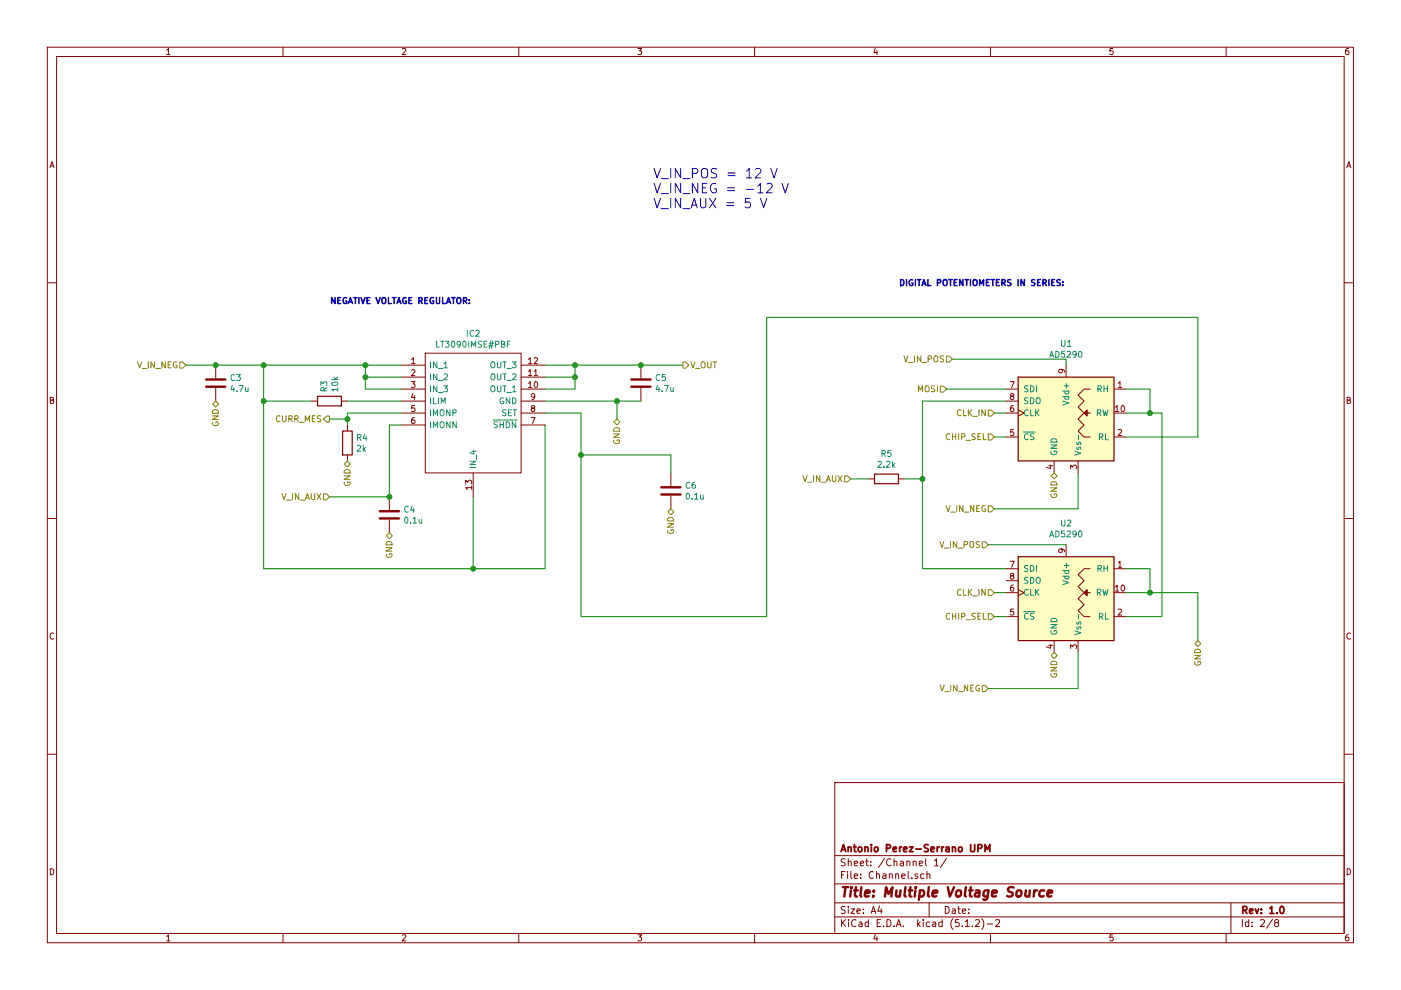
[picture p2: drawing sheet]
EESchema Schematic File Version 4
LIBS:MultipleVoltageSource2.0-cache
EELAYER 29 0
EELAYER END
$Descr A4 11693 8268
encoding utf-8
Sheet 2 8
Title "Multiple Voltage Source"
Date ""
Rev "1.0"
Comp "Antonio Perez-Serrano UPM"
Comment1 ""
Comment2 ""
Comment3 ""
Comment4 ""
$EndDescr
Connection ~ 3250 4150
Wire Wire Line
	2750 4150 3250 4150
Wire Wire Line
	3250 3550 3250 4150
Wire Wire Line
	2200 3350 2200 4750
Wire Wire Line
	3950 4150 3950 4750
Wire Wire Line
	4550 3550 4550 4750
Wire Wire Line
	3950 4750 4550 4750
Connection ~ 3950 4750
Wire Wire Line
	2200 4750 3950 4750
$Comp
L MultipleVoltageSource2.0-rescue:LT3090IMSE#PBF-SamacSys_Parts-MultipleVoltageSource-rescue IC?
U 1 1
P 3350 3050
AR Path="/5DEC0E66" Ref="IC?"  Part="1" 
AR Path="/5DEB5890/5DEC0E66" Ref="IC?"  Part="1" 
AR Path="/5DF2E433/5DEC0E66" Ref="IC?"  Part="1" 
AR Path="/5DF2EF3F/5DEC0E66" Ref="IC?"  Part="1" 
AR Path="/5DF2F0AD/5DEC0E66" Ref="IC?"  Part="1" 
AR Path="/5DF2F2A7/5DEC0E66" Ref="IC?"  Part="1" 
AR Path="/5DF2F4BD/5DEC0E66" Ref="IC?"  Part="1" 
AR Path="/5DF2F6A9/5DEC0E66" Ref="IC?"  Part="1" 
AR Path="/5DF3A6A7/5DEC0E66" Ref="IC?"  Part="1" 
AR Path="/5DF3B283/5DEC0E66" Ref="IC?"  Part="1" 
AR Path="/5DF3B6FD/5DEC0E66" Ref="IC?"  Part="1" 
AR Path="/5DF3B9AB/5DEC0E66" Ref="IC?"  Part="1" 
AR Path="/5DF3BBFF/5DEC0E66" Ref="IC?"  Part="1" 
AR Path="/5DF3BE85/5DEC0E66" Ref="IC?"  Part="1" 
AR Path="/5DF513C0/5DEC0E66" Ref="IC2"  Part="1" 
AR Path="/5DF561DE/5DEC0E66" Ref="IC?"  Part="1" 
AR Path="/5DF5620A/5DEC0E66" Ref="IC?"  Part="1" 
AR Path="/5DF58A83/5DEC0E66" Ref="IC?"  Part="1" 
AR Path="/5DF58AAF/5DEC0E66" Ref="IC?"  Part="1" 
AR Path="/5DF5C00C/5DEC0E66" Ref="IC?"  Part="1" 
AR Path="/5DF5C038/5DEC0E66" Ref="IC?"  Part="1" 
AR Path="/5DFDE51A/5DEC0E66" Ref="IC?"  Part="1" 
AR Path="/5DFE56B2/5DEC0E66" Ref="IC3"  Part="1" 
AR Path="/5DFEE0F6/5DEC0E66" Ref="IC4"  Part="1" 
AR Path="/5DFEE122/5DEC0E66" Ref="IC5"  Part="1" 
AR Path="/5DFF1198/5DEC0E66" Ref="IC6"  Part="1" 
AR Path="/5DFF11C4/5DEC0E66" Ref="IC7"  Part="1" 
AR Path="/5DFF62D1/5DEC0E66" Ref="IC8"  Part="1" 
AR Path="/5DFF62FD/5DEC0E66" Ref="IC?"  Part="1" 
F 0 "IC2" H 3950 3315 50  0000 C CNN
F 1 "LT3090IMSE#PBF" H 3950 3224 50  0000 C CNN
F 2 "Package_SO:MSOP-12-1EP_3x4mm_P0.65mm_EP1.65x2.85mm" H 4400 3150 50  0001 L CNN
F 3 "https://www.arrow.com/en/products/lt3090imsepbf/analog-devices" H 4400 3050 50  0001 L CNN
F 4 "LDO Regulator Neg 0V to -32V 0.6A Automotive 12-Pin MSOP EP Tube" H 4400 2950 50  0001 L CNN "Description"
F 5 "1.1" H 4400 2850 50  0001 L CNN "Height"
F 6 "" H 4400 2750 50  0001 L CNN "Mouser Part Number"
F 7 "" H 4400 2650 50  0001 L CNN "Mouser Price/Stock"
F 8 "Analog Devices" H 4400 2550 50  0001 L CNN "Manufacturer_Name"
F 9 "LT3090IMSE#PBF" H 4400 2450 50  0001 L CNN "Manufacturer_Part_Number"
	1    3350 3050
	1    0    0    -1  
$EndComp
Wire Wire Line
	3350 3050 3050 3050
Wire Wire Line
	3350 3150 3050 3150
Wire Wire Line
	3350 3250 3050 3250
Wire Wire Line
	3350 3350 2900 3350
Wire Wire Line
	2900 3450 3350 3450
Wire Wire Line
	3350 3550 3250 3550
Wire Wire Line
	2200 3350 2600 3350
Connection ~ 3050 3050
Wire Wire Line
	2200 3050 3050 3050
Wire Wire Line
	2900 3450 2900 3500
$Comp
L MultipleVoltageSource2.0-rescue:C-Device-MultipleVoltageSource-rescue C?
U 1 1
P 3250 4300
AR Path="/5DEC0E8C" Ref="C?"  Part="1" 
AR Path="/5DEB5890/5DEC0E8C" Ref="C?"  Part="1" 
AR Path="/5DF2E433/5DEC0E8C" Ref="C?"  Part="1" 
AR Path="/5DF2EF3F/5DEC0E8C" Ref="C?"  Part="1" 
AR Path="/5DF2F0AD/5DEC0E8C" Ref="C?"  Part="1" 
AR Path="/5DF2F2A7/5DEC0E8C" Ref="C?"  Part="1" 
AR Path="/5DF2F4BD/5DEC0E8C" Ref="C?"  Part="1" 
AR Path="/5DF2F6A9/5DEC0E8C" Ref="C?"  Part="1" 
AR Path="/5DF3A6A7/5DEC0E8C" Ref="C?"  Part="1" 
AR Path="/5DF3B283/5DEC0E8C" Ref="C?"  Part="1" 
AR Path="/5DF3B6FD/5DEC0E8C" Ref="C?"  Part="1" 
AR Path="/5DF3B9AB/5DEC0E8C" Ref="C?"  Part="1" 
AR Path="/5DF3BBFF/5DEC0E8C" Ref="C?"  Part="1" 
AR Path="/5DF3BE85/5DEC0E8C" Ref="C?"  Part="1" 
AR Path="/5DF513C0/5DEC0E8C" Ref="C4"  Part="1" 
AR Path="/5DF561DE/5DEC0E8C" Ref="C?"  Part="1" 
AR Path="/5DF5620A/5DEC0E8C" Ref="C?"  Part="1" 
AR Path="/5DF58A83/5DEC0E8C" Ref="C?"  Part="1" 
AR Path="/5DF58AAF/5DEC0E8C" Ref="C?"  Part="1" 
AR Path="/5DF5C00C/5DEC0E8C" Ref="C?"  Part="1" 
AR Path="/5DF5C038/5DEC0E8C" Ref="C?"  Part="1" 
AR Path="/5DFDE51A/5DEC0E8C" Ref="C?"  Part="1" 
AR Path="/5DFE56B2/5DEC0E8C" Ref="C8"  Part="1" 
AR Path="/5DFEE0F6/5DEC0E8C" Ref="C12"  Part="1" 
AR Path="/5DFEE122/5DEC0E8C" Ref="C16"  Part="1" 
AR Path="/5DFF1198/5DEC0E8C" Ref="C20"  Part="1" 
AR Path="/5DFF11C4/5DEC0E8C" Ref="C24"  Part="1" 
AR Path="/5DFF62D1/5DEC0E8C" Ref="C28"  Part="1" 
AR Path="/5DFF62FD/5DEC0E8C" Ref="C?"  Part="1" 
F 0 "C4" H 3365 4346 50  0000 L CNN
F 1 "0.1u" H 3365 4255 50  0000 L CNN
F 2 "Capacitor_THT:C_Disc_D5.0mm_W2.5mm_P5.00mm" H 3288 4150 50  0001 C CNN
F 3 "~" H 3250 4300 50  0001 C CNN
	1    3250 4300
	1    0    0    -1  
$EndComp
Connection ~ 2200 3350
Wire Wire Line
	2200 3050 2200 3350
$Comp
L MultipleVoltageSource2.0-rescue:R-Device-MultipleVoltageSource-rescue R?
U 1 1
P 2900 3700
AR Path="/5DEC0ECB" Ref="R?"  Part="1" 
AR Path="/5DEB5890/5DEC0ECB" Ref="R?"  Part="1" 
AR Path="/5DF2E433/5DEC0ECB" Ref="R?"  Part="1" 
AR Path="/5DF2EF3F/5DEC0ECB" Ref="R?"  Part="1" 
AR Path="/5DF2F0AD/5DEC0ECB" Ref="R?"  Part="1" 
AR Path="/5DF2F2A7/5DEC0ECB" Ref="R?"  Part="1" 
AR Path="/5DF2F4BD/5DEC0ECB" Ref="R?"  Part="1" 
AR Path="/5DF2F6A9/5DEC0ECB" Ref="R?"  Part="1" 
AR Path="/5DF3A6A7/5DEC0ECB" Ref="R?"  Part="1" 
AR Path="/5DF3B283/5DEC0ECB" Ref="R?"  Part="1" 
AR Path="/5DF3B6FD/5DEC0ECB" Ref="R?"  Part="1" 
AR Path="/5DF3B9AB/5DEC0ECB" Ref="R?"  Part="1" 
AR Path="/5DF3BBFF/5DEC0ECB" Ref="R?"  Part="1" 
AR Path="/5DF3BE85/5DEC0ECB" Ref="R?"  Part="1" 
AR Path="/5DF513C0/5DEC0ECB" Ref="R4"  Part="1" 
AR Path="/5DF561DE/5DEC0ECB" Ref="R?"  Part="1" 
AR Path="/5DF5620A/5DEC0ECB" Ref="R?"  Part="1" 
AR Path="/5DF58A83/5DEC0ECB" Ref="R?"  Part="1" 
AR Path="/5DF58AAF/5DEC0ECB" Ref="R?"  Part="1" 
AR Path="/5DF5C00C/5DEC0ECB" Ref="R?"  Part="1" 
AR Path="/5DF5C038/5DEC0ECB" Ref="R?"  Part="1" 
AR Path="/5DFDE51A/5DEC0ECB" Ref="R?"  Part="1" 
AR Path="/5DFE56B2/5DEC0ECB" Ref="R7"  Part="1" 
AR Path="/5DFEE0F6/5DEC0ECB" Ref="R10"  Part="1" 
AR Path="/5DFEE122/5DEC0ECB" Ref="R13"  Part="1" 
AR Path="/5DFF1198/5DEC0ECB" Ref="R16"  Part="1" 
AR Path="/5DFF11C4/5DEC0ECB" Ref="R19"  Part="1" 
AR Path="/5DFF62D1/5DEC0ECB" Ref="R22"  Part="1" 
AR Path="/5DFF62FD/5DEC0ECB" Ref="R?"  Part="1" 
F 0 "R4" H 2970 3746 50  0000 L CNN
F 1 "2k" H 2970 3655 50  0000 L CNN
F 2 "Resistor_THT:R_Axial_DIN0204_L3.6mm_D1.6mm_P7.62mm_Horizontal" V 2830 3700 50  0001 C CNN
F 3 "~" H 2900 3700 50  0001 C CNN
	1    2900 3700
	1    0    0    -1  
$EndComp
$Comp
L MultipleVoltageSource2.0-rescue:C-Device-MultipleVoltageSource-rescue C?
U 1 1
P 5600 4100
AR Path="/5DEC0ED7" Ref="C?"  Part="1" 
AR Path="/5DEB5890/5DEC0ED7" Ref="C?"  Part="1" 
AR Path="/5DF2E433/5DEC0ED7" Ref="C?"  Part="1" 
AR Path="/5DF2EF3F/5DEC0ED7" Ref="C?"  Part="1" 
AR Path="/5DF2F0AD/5DEC0ED7" Ref="C?"  Part="1" 
AR Path="/5DF2F2A7/5DEC0ED7" Ref="C?"  Part="1" 
AR Path="/5DF2F4BD/5DEC0ED7" Ref="C?"  Part="1" 
AR Path="/5DF2F6A9/5DEC0ED7" Ref="C?"  Part="1" 
AR Path="/5DF3A6A7/5DEC0ED7" Ref="C?"  Part="1" 
AR Path="/5DF3B283/5DEC0ED7" Ref="C?"  Part="1" 
AR Path="/5DF3B6FD/5DEC0ED7" Ref="C?"  Part="1" 
AR Path="/5DF3B9AB/5DEC0ED7" Ref="C?"  Part="1" 
AR Path="/5DF3BBFF/5DEC0ED7" Ref="C?"  Part="1" 
AR Path="/5DF3BE85/5DEC0ED7" Ref="C?"  Part="1" 
AR Path="/5DF513C0/5DEC0ED7" Ref="C6"  Part="1" 
AR Path="/5DF561DE/5DEC0ED7" Ref="C?"  Part="1" 
AR Path="/5DF5620A/5DEC0ED7" Ref="C?"  Part="1" 
AR Path="/5DF58A83/5DEC0ED7" Ref="C?"  Part="1" 
AR Path="/5DF58AAF/5DEC0ED7" Ref="C?"  Part="1" 
AR Path="/5DF5C00C/5DEC0ED7" Ref="C?"  Part="1" 
AR Path="/5DF5C038/5DEC0ED7" Ref="C?"  Part="1" 
AR Path="/5DFDE51A/5DEC0ED7" Ref="C?"  Part="1" 
AR Path="/5DFE56B2/5DEC0ED7" Ref="C10"  Part="1" 
AR Path="/5DFEE0F6/5DEC0ED7" Ref="C14"  Part="1" 
AR Path="/5DFEE122/5DEC0ED7" Ref="C18"  Part="1" 
AR Path="/5DFF1198/5DEC0ED7" Ref="C22"  Part="1" 
AR Path="/5DFF11C4/5DEC0ED7" Ref="C26"  Part="1" 
AR Path="/5DFF62D1/5DEC0ED7" Ref="C30"  Part="1" 
AR Path="/5DFF62FD/5DEC0ED7" Ref="C?"  Part="1" 
F 0 "C6" H 5715 4146 50  0000 L CNN
F 1 "0.1u" H 5715 4055 50  0000 L CNN
F 2 "Capacitor_THT:C_Disc_D5.0mm_W2.5mm_P5.00mm" H 5638 3950 50  0001 C CNN
F 3 "~" H 5600 4100 50  0001 C CNN
	1    5600 4100
	1    0    0    -1  
$EndComp
Wire Wire Line
	5600 3800 5600 3950
Wire Wire Line
	4850 3800 5600 3800
Wire Wire Line
	4850 3450 4850 3800
Wire Wire Line
	4550 3450 4850 3450
Connection ~ 5350 3050
Wire Wire Line
	5350 3050 5700 3050
$Comp
L MultipleVoltageSource2.0-rescue:C-Device-MultipleVoltageSource-rescue C?
U 1 1
P 5350 3200
AR Path="/5DEC0EE5" Ref="C?"  Part="1" 
AR Path="/5DEB5890/5DEC0EE5" Ref="C?"  Part="1" 
AR Path="/5DF2E433/5DEC0EE5" Ref="C?"  Part="1" 
AR Path="/5DF2EF3F/5DEC0EE5" Ref="C?"  Part="1" 
AR Path="/5DF2F0AD/5DEC0EE5" Ref="C?"  Part="1" 
AR Path="/5DF2F2A7/5DEC0EE5" Ref="C?"  Part="1" 
AR Path="/5DF2F4BD/5DEC0EE5" Ref="C?"  Part="1" 
AR Path="/5DF2F6A9/5DEC0EE5" Ref="C?"  Part="1" 
AR Path="/5DF3A6A7/5DEC0EE5" Ref="C?"  Part="1" 
AR Path="/5DF3B283/5DEC0EE5" Ref="C?"  Part="1" 
AR Path="/5DF3B6FD/5DEC0EE5" Ref="C?"  Part="1" 
AR Path="/5DF3B9AB/5DEC0EE5" Ref="C?"  Part="1" 
AR Path="/5DF3BBFF/5DEC0EE5" Ref="C?"  Part="1" 
AR Path="/5DF3BE85/5DEC0EE5" Ref="C?"  Part="1" 
AR Path="/5DF513C0/5DEC0EE5" Ref="C5"  Part="1" 
AR Path="/5DF561DE/5DEC0EE5" Ref="C?"  Part="1" 
AR Path="/5DF5620A/5DEC0EE5" Ref="C?"  Part="1" 
AR Path="/5DF58A83/5DEC0EE5" Ref="C?"  Part="1" 
AR Path="/5DF58AAF/5DEC0EE5" Ref="C?"  Part="1" 
AR Path="/5DF5C00C/5DEC0EE5" Ref="C?"  Part="1" 
AR Path="/5DF5C038/5DEC0EE5" Ref="C?"  Part="1" 
AR Path="/5DFDE51A/5DEC0EE5" Ref="C?"  Part="1" 
AR Path="/5DFE56B2/5DEC0EE5" Ref="C9"  Part="1" 
AR Path="/5DFEE0F6/5DEC0EE5" Ref="C13"  Part="1" 
AR Path="/5DFEE122/5DEC0EE5" Ref="C17"  Part="1" 
AR Path="/5DFF1198/5DEC0EE5" Ref="C21"  Part="1" 
AR Path="/5DFF11C4/5DEC0EE5" Ref="C25"  Part="1" 
AR Path="/5DFF62D1/5DEC0EE5" Ref="C29"  Part="1" 
AR Path="/5DFF62FD/5DEC0EE5" Ref="C?"  Part="1" 
F 0 "C5" H 5465 3246 50  0000 L CNN
F 1 "4.7u" H 5465 3155 50  0000 L CNN
F 2 "Capacitor_THT:C_Disc_D5.0mm_W2.5mm_P5.00mm" H 5388 3050 50  0001 C CNN
F 3 "~" H 5350 3200 50  0001 C CNN
	1    5350 3200
	1    0    0    -1  
$EndComp
Connection ~ 4800 3150
Wire Wire Line
	4800 3250 4800 3150
Wire Wire Line
	4550 3250 4800 3250
Wire Wire Line
	4800 3050 5350 3050
Connection ~ 4800 3050
Wire Wire Line
	4800 3150 4800 3050
Wire Wire Line
	4550 3150 4800 3150
Wire Wire Line
	4550 3050 4800 3050
Wire Wire Line
	1800 3050 2200 3050
$Comp
L MultipleVoltageSource2.0-rescue:C-Device-MultipleVoltageSource-rescue C?
U 1 1
P 1800 3200
AR Path="/5DEC0EFC" Ref="C?"  Part="1" 
AR Path="/5DEB5890/5DEC0EFC" Ref="C?"  Part="1" 
AR Path="/5DF2E433/5DEC0EFC" Ref="C?"  Part="1" 
AR Path="/5DF2EF3F/5DEC0EFC" Ref="C?"  Part="1" 
AR Path="/5DF2F0AD/5DEC0EFC" Ref="C?"  Part="1" 
AR Path="/5DF2F2A7/5DEC0EFC" Ref="C?"  Part="1" 
AR Path="/5DF2F4BD/5DEC0EFC" Ref="C?"  Part="1" 
AR Path="/5DF2F6A9/5DEC0EFC" Ref="C?"  Part="1" 
AR Path="/5DF3A6A7/5DEC0EFC" Ref="C?"  Part="1" 
AR Path="/5DF3B283/5DEC0EFC" Ref="C?"  Part="1" 
AR Path="/5DF3B6FD/5DEC0EFC" Ref="C?"  Part="1" 
AR Path="/5DF3B9AB/5DEC0EFC" Ref="C?"  Part="1" 
AR Path="/5DF3BBFF/5DEC0EFC" Ref="C?"  Part="1" 
AR Path="/5DF3BE85/5DEC0EFC" Ref="C?"  Part="1" 
AR Path="/5DF513C0/5DEC0EFC" Ref="C3"  Part="1" 
AR Path="/5DF561DE/5DEC0EFC" Ref="C?"  Part="1" 
AR Path="/5DF5620A/5DEC0EFC" Ref="C?"  Part="1" 
AR Path="/5DF58A83/5DEC0EFC" Ref="C?"  Part="1" 
AR Path="/5DF58AAF/5DEC0EFC" Ref="C?"  Part="1" 
AR Path="/5DF5C00C/5DEC0EFC" Ref="C?"  Part="1" 
AR Path="/5DF5C038/5DEC0EFC" Ref="C?"  Part="1" 
AR Path="/5DFDE51A/5DEC0EFC" Ref="C?"  Part="1" 
AR Path="/5DFE56B2/5DEC0EFC" Ref="C7"  Part="1" 
AR Path="/5DFEE0F6/5DEC0EFC" Ref="C11"  Part="1" 
AR Path="/5DFEE122/5DEC0EFC" Ref="C15"  Part="1" 
AR Path="/5DFF1198/5DEC0EFC" Ref="C19"  Part="1" 
AR Path="/5DFF11C4/5DEC0EFC" Ref="C23"  Part="1" 
AR Path="/5DFF62D1/5DEC0EFC" Ref="C27"  Part="1" 
AR Path="/5DFF62FD/5DEC0EFC" Ref="C?"  Part="1" 
F 0 "C3" H 1915 3246 50  0000 L CNN
F 1 "4.7u" H 1915 3155 50  0000 L CNN
F 2 "Capacitor_THT:C_Disc_D5.0mm_W2.5mm_P5.00mm" H 1838 3050 50  0001 C CNN
F 3 "~" H 1800 3200 50  0001 C CNN
	1    1800 3200
	1    0    0    -1  
$EndComp
Connection ~ 2200 3050
$Comp
L MultipleVoltageSource2.0-rescue:R-Device-MultipleVoltageSource-rescue R?
U 1 1
P 2750 3350
AR Path="/5DEC0F09" Ref="R?"  Part="1" 
AR Path="/5DEB5890/5DEC0F09" Ref="R?"  Part="1" 
AR Path="/5DF2E433/5DEC0F09" Ref="R?"  Part="1" 
AR Path="/5DF2EF3F/5DEC0F09" Ref="R?"  Part="1" 
AR Path="/5DF2F0AD/5DEC0F09" Ref="R?"  Part="1" 
AR Path="/5DF2F2A7/5DEC0F09" Ref="R?"  Part="1" 
AR Path="/5DF2F4BD/5DEC0F09" Ref="R?"  Part="1" 
AR Path="/5DF2F6A9/5DEC0F09" Ref="R?"  Part="1" 
AR Path="/5DF3A6A7/5DEC0F09" Ref="R?"  Part="1" 
AR Path="/5DF3B283/5DEC0F09" Ref="R?"  Part="1" 
AR Path="/5DF3B6FD/5DEC0F09" Ref="R?"  Part="1" 
AR Path="/5DF3B9AB/5DEC0F09" Ref="R?"  Part="1" 
AR Path="/5DF3BBFF/5DEC0F09" Ref="R?"  Part="1" 
AR Path="/5DF3BE85/5DEC0F09" Ref="R?"  Part="1" 
AR Path="/5DF513C0/5DEC0F09" Ref="R3"  Part="1" 
AR Path="/5DF561DE/5DEC0F09" Ref="R?"  Part="1" 
AR Path="/5DF5620A/5DEC0F09" Ref="R?"  Part="1" 
AR Path="/5DF58A83/5DEC0F09" Ref="R?"  Part="1" 
AR Path="/5DF58AAF/5DEC0F09" Ref="R?"  Part="1" 
AR Path="/5DF5C00C/5DEC0F09" Ref="R?"  Part="1" 
AR Path="/5DF5C038/5DEC0F09" Ref="R?"  Part="1" 
AR Path="/5DFDE51A/5DEC0F09" Ref="R?"  Part="1" 
AR Path="/5DFE56B2/5DEC0F09" Ref="R6"  Part="1" 
AR Path="/5DFEE0F6/5DEC0F09" Ref="R9"  Part="1" 
AR Path="/5DFEE122/5DEC0F09" Ref="R12"  Part="1" 
AR Path="/5DFF1198/5DEC0F09" Ref="R15"  Part="1" 
AR Path="/5DFF11C4/5DEC0F09" Ref="R18"  Part="1" 
AR Path="/5DFF62D1/5DEC0F09" Ref="R21"  Part="1" 
AR Path="/5DFF62FD/5DEC0F09" Ref="R?"  Part="1" 
F 0 "R3" H 2820 3396 50  0000 L CNN
F 1 "10k" H 2820 3305 50  0000 L CNN
F 2 "Resistor_THT:R_Axial_DIN0204_L3.6mm_D1.6mm_P7.62mm_Horizontal" V 2680 3350 50  0001 C CNN
F 3 "~" H 2750 3350 50  0001 C CNN
	1    2750 3350
	0    -1   -1   0   
$EndComp
Connection ~ 3050 3150
Wire Wire Line
	3050 3250 3050 3150
Wire Wire Line
	3050 3150 3050 3050
Text HLabel 1550 3050 0    50   Input ~ 0
V_IN_NEG
Wire Wire Line
	1800 3050 1550 3050
Connection ~ 1800 3050
Wire Wire Line
	7700 3350 8400 3350
Wire Wire Line
	8400 3450 8300 3450
Wire Wire Line
	8400 4950 8300 4950
Wire Wire Line
	7700 4750 8400 4750
Wire Wire Line
	7700 3350 7700 4000
$Comp
L MultipleVoltageSource2.0-rescue:AD5290-Potentiometer_Digital-MultipleVoltageSource-rescue U?
U 1 1
P 8900 4950
AR Path="/5DEC0EA5" Ref="U?"  Part="1" 
AR Path="/5DEB5890/5DEC0EA5" Ref="U?"  Part="1" 
AR Path="/5DF2E433/5DEC0EA5" Ref="U?"  Part="1" 
AR Path="/5DF2EF3F/5DEC0EA5" Ref="U?"  Part="1" 
AR Path="/5DF2F0AD/5DEC0EA5" Ref="U?"  Part="1" 
AR Path="/5DF2F2A7/5DEC0EA5" Ref="U?"  Part="1" 
AR Path="/5DF2F4BD/5DEC0EA5" Ref="U?"  Part="1" 
AR Path="/5DF2F6A9/5DEC0EA5" Ref="U?"  Part="1" 
AR Path="/5DF3A6A7/5DEC0EA5" Ref="U?"  Part="1" 
AR Path="/5DF3B283/5DEC0EA5" Ref="U?"  Part="1" 
AR Path="/5DF3B6FD/5DEC0EA5" Ref="U?"  Part="1" 
AR Path="/5DF3B9AB/5DEC0EA5" Ref="U?"  Part="1" 
AR Path="/5DF3BBFF/5DEC0EA5" Ref="U?"  Part="1" 
AR Path="/5DF3BE85/5DEC0EA5" Ref="U?"  Part="1" 
AR Path="/5DF513C0/5DEC0EA5" Ref="U2"  Part="1" 
AR Path="/5DF561DE/5DEC0EA5" Ref="U?"  Part="1" 
AR Path="/5DF5620A/5DEC0EA5" Ref="U?"  Part="1" 
AR Path="/5DF58A83/5DEC0EA5" Ref="U?"  Part="1" 
AR Path="/5DF58AAF/5DEC0EA5" Ref="U?"  Part="1" 
AR Path="/5DF5C00C/5DEC0EA5" Ref="U?"  Part="1" 
AR Path="/5DF5C038/5DEC0EA5" Ref="U?"  Part="1" 
AR Path="/5DFDE51A/5DEC0EA5" Ref="U?"  Part="1" 
AR Path="/5DFE56B2/5DEC0EA5" Ref="U4"  Part="1" 
AR Path="/5DFEE0F6/5DEC0EA5" Ref="U6"  Part="1" 
AR Path="/5DFEE122/5DEC0EA5" Ref="U8"  Part="1" 
AR Path="/5DFF1198/5DEC0EA5" Ref="U10"  Part="1" 
AR Path="/5DFF11C4/5DEC0EA5" Ref="U12"  Part="1" 
AR Path="/5DFF62D1/5DEC0EA5" Ref="U14"  Part="1" 
AR Path="/5DFF62FD/5DEC0EA5" Ref="U?"  Part="1" 
F 0 "U2" H 8900 5531 50  0000 C CNN
F 1 "AD5290" H 8900 5440 50  0000 C CNN
F 2 "Package_SO:MSOP-10_3x3mm_P0.5mm" H 8900 4350 50  0001 C CNN
F 3 "https://www.analog.com/media/en/technical-documentation/data-sheets/AD5290.pdf" H 8450 5350 50  0001 C CNN
	1    8900 4950
	1    0    0    -1  
$EndComp
$Comp
L MultipleVoltageSource2.0-rescue:AD5290-Potentiometer_Digital-MultipleVoltageSource-rescue U?
U 1 1
P 8900 3450
AR Path="/5DEC0E9F" Ref="U?"  Part="1" 
AR Path="/5DEB5890/5DEC0E9F" Ref="U?"  Part="1" 
AR Path="/5DF2E433/5DEC0E9F" Ref="U?"  Part="1" 
AR Path="/5DF2EF3F/5DEC0E9F" Ref="U?"  Part="1" 
AR Path="/5DF2F0AD/5DEC0E9F" Ref="U?"  Part="1" 
AR Path="/5DF2F2A7/5DEC0E9F" Ref="U?"  Part="1" 
AR Path="/5DF2F4BD/5DEC0E9F" Ref="U?"  Part="1" 
AR Path="/5DF2F6A9/5DEC0E9F" Ref="U?"  Part="1" 
AR Path="/5DF3A6A7/5DEC0E9F" Ref="U?"  Part="1" 
AR Path="/5DF3B283/5DEC0E9F" Ref="U?"  Part="1" 
AR Path="/5DF3B6FD/5DEC0E9F" Ref="U?"  Part="1" 
AR Path="/5DF3B9AB/5DEC0E9F" Ref="U?"  Part="1" 
AR Path="/5DF3BBFF/5DEC0E9F" Ref="U?"  Part="1" 
AR Path="/5DF3BE85/5DEC0E9F" Ref="U?"  Part="1" 
AR Path="/5DF513C0/5DEC0E9F" Ref="U1"  Part="1" 
AR Path="/5DF561DE/5DEC0E9F" Ref="U?"  Part="1" 
AR Path="/5DF5620A/5DEC0E9F" Ref="U?"  Part="1" 
AR Path="/5DF58A83/5DEC0E9F" Ref="U?"  Part="1" 
AR Path="/5DF58AAF/5DEC0E9F" Ref="U?"  Part="1" 
AR Path="/5DF5C00C/5DEC0E9F" Ref="U?"  Part="1" 
AR Path="/5DF5C038/5DEC0E9F" Ref="U?"  Part="1" 
AR Path="/5DFDE51A/5DEC0E9F" Ref="U?"  Part="1" 
AR Path="/5DFE56B2/5DEC0E9F" Ref="U3"  Part="1" 
AR Path="/5DFEE0F6/5DEC0E9F" Ref="U5"  Part="1" 
AR Path="/5DFEE122/5DEC0E9F" Ref="U7"  Part="1" 
AR Path="/5DFF1198/5DEC0E9F" Ref="U9"  Part="1" 
AR Path="/5DFF11C4/5DEC0E9F" Ref="U11"  Part="1" 
AR Path="/5DFF62D1/5DEC0E9F" Ref="U13"  Part="1" 
AR Path="/5DFF62FD/5DEC0E9F" Ref="U?"  Part="1" 
F 0 "U1" H 8900 4031 50  0000 C CNN
F 1 "AD5290" H 8900 3940 50  0000 C CNN
F 2 "Package_SO:MSOP-10_3x3mm_P0.5mm" H 8900 2850 50  0001 C CNN
F 3 "https://www.analog.com/media/en/technical-documentation/data-sheets/AD5290.pdf" H 8450 3850 50  0001 C CNN
	1    8900 3450
	1    0    0    -1  
$EndComp
Wire Wire Line
	9000 3950 9000 4250
Wire Wire Line
	9000 5450 9000 5750
Wire Wire Line
	8900 4550 8250 4550
Wire Wire Line
	7950 3000 8900 3000
Wire Wire Line
	8900 3000 8900 3050
Wire Wire Line
	10000 3650 9400 3650
Wire Wire Line
	9700 3450 9700 5150
Wire Wire Line
	9700 5150 9400 5150
Wire Wire Line
	9400 3450 9600 3450
Wire Wire Line
	9400 4950 9600 4950
Wire Wire Line
	10000 4950 10000 5350
Wire Wire Line
	8400 3650 8300 3650
Wire Wire Line
	8400 5150 8300 5150
$Comp
L MultipleVoltageSource2.0-rescue:R-Device-MultipleVoltageSource-rescue R?
U 1 1
P 7400 4000
AR Path="/5DEC0E4B" Ref="R?"  Part="1" 
AR Path="/5DEB5890/5DEC0E4B" Ref="R?"  Part="1" 
AR Path="/5DF2E433/5DEC0E4B" Ref="R?"  Part="1" 
AR Path="/5DF2EF3F/5DEC0E4B" Ref="R?"  Part="1" 
AR Path="/5DF2F0AD/5DEC0E4B" Ref="R?"  Part="1" 
AR Path="/5DF2F2A7/5DEC0E4B" Ref="R?"  Part="1" 
AR Path="/5DF2F4BD/5DEC0E4B" Ref="R?"  Part="1" 
AR Path="/5DF2F6A9/5DEC0E4B" Ref="R?"  Part="1" 
AR Path="/5DF3A6A7/5DEC0E4B" Ref="R?"  Part="1" 
AR Path="/5DF3B283/5DEC0E4B" Ref="R?"  Part="1" 
AR Path="/5DF3B6FD/5DEC0E4B" Ref="R?"  Part="1" 
AR Path="/5DF3B9AB/5DEC0E4B" Ref="R?"  Part="1" 
AR Path="/5DF3BBFF/5DEC0E4B" Ref="R?"  Part="1" 
AR Path="/5DF3BE85/5DEC0E4B" Ref="R?"  Part="1" 
AR Path="/5DF513C0/5DEC0E4B" Ref="R5"  Part="1" 
AR Path="/5DF561DE/5DEC0E4B" Ref="R?"  Part="1" 
AR Path="/5DF5620A/5DEC0E4B" Ref="R?"  Part="1" 
AR Path="/5DF58A83/5DEC0E4B" Ref="R?"  Part="1" 
AR Path="/5DF58AAF/5DEC0E4B" Ref="R?"  Part="1" 
AR Path="/5DF5C00C/5DEC0E4B" Ref="R?"  Part="1" 
AR Path="/5DF5C038/5DEC0E4B" Ref="R?"  Part="1" 
AR Path="/5DFDE51A/5DEC0E4B" Ref="R?"  Part="1" 
AR Path="/5DFE56B2/5DEC0E4B" Ref="R8"  Part="1" 
AR Path="/5DFEE0F6/5DEC0E4B" Ref="R11"  Part="1" 
AR Path="/5DFEE122/5DEC0E4B" Ref="R14"  Part="1" 
AR Path="/5DFF1198/5DEC0E4B" Ref="R17"  Part="1" 
AR Path="/5DFF11C4/5DEC0E4B" Ref="R20"  Part="1" 
AR Path="/5DFF62D1/5DEC0E4B" Ref="R23"  Part="1" 
AR Path="/5DFF62FD/5DEC0E4B" Ref="R?"  Part="1" 
F 0 "R5" V 7607 4000 50  0000 C CNN
F 1 "2.2k" V 7516 4000 50  0000 C CNN
F 2 "Resistor_THT:R_Axial_DIN0204_L3.6mm_D1.6mm_P7.62mm_Horizontal" V 7330 4000 50  0001 C CNN
F 3 "~" H 7400 4000 50  0001 C CNN
	1    7400 4000
	0    -1   -1   0   
$EndComp
Wire Wire Line
	7250 4000 7100 4000
Wire Wire Line
	7550 4000 7700 4000
Connection ~ 7700 4000
Wire Wire Line
	7700 4000 7700 4750
Text HLabel 8250 5750 0    50   Input ~ 0
V_IN_NEG
Text HLabel 8300 4250 0    50   Input ~ 0
V_IN_NEG
Wire Wire Line
	9000 4250 8300 4250
Wire Wire Line
	9000 5750 8250 5750
Text HLabel 2750 3500 0    50   Output ~ 0
CURR_MES
Wire Wire Line
	2750 3500 2900 3500
Connection ~ 2900 3500
Wire Wire Line
	2900 3500 2900 3550
Text HLabel 5700 3050 2    50   Output ~ 0
V_OUT
Text HLabel 2750 4150 0    50   Input ~ 0
V_IN_AUX
Text HLabel 5600 4250 3    50   BiDi ~ 0
GND
Text HLabel 3250 4450 3    50   BiDi ~ 0
GND
Wire Wire Line
	4550 3350 5150 3350
Text HLabel 5150 3500 3    50   BiDi ~ 0
GND
Wire Wire Line
	5150 3500 5150 3350
Connection ~ 5150 3350
Wire Wire Line
	5150 3350 5350 3350
Text HLabel 2900 3850 3    50   BiDi ~ 0
GND
Text HLabel 1800 3350 3    50   BiDi ~ 0
GND
Text HLabel 8800 3950 3    50   BiDi ~ 0
GND
Text HLabel 8800 5450 3    50   BiDi ~ 0
GND
Text HLabel 10000 5350 3    50   BiDi ~ 0
GND
Wire Wire Line
	9600 3250 9600 3450
Connection ~ 9600 3450
Wire Wire Line
	9600 3450 9700 3450
Wire Wire Line
	9400 4750 9600 4750
Wire Wire Line
	9600 4750 9600 4950
Connection ~ 9600 4950
Wire Wire Line
	9600 4950 10000 4950
Text HLabel 7100 4000 0    50   Input ~ 0
V_IN_AUX
Text HLabel 7950 3000 0    50   Input ~ 0
V_IN_POS
Text HLabel 8250 4550 0    50   Input ~ 0
V_IN_POS
Text HLabel 7900 3250 0    50   Input ~ 0
MOSI
Wire Wire Line
	8400 3250 7900 3250
Text HLabel 8300 4950 0    50   Input ~ 0
CLK_IN
Text HLabel 8300 3450 0    50   Input ~ 0
CLK_IN
Text HLabel 8300 5150 0    50   Input ~ 0
CHIP_SEL
Text HLabel 8300 3650 0    50   Input ~ 0
CHIP_SEL
Wire Wire Line
	10000 3650 10000 2650
Wire Wire Line
	10000 2650 6400 2650
Wire Wire Line
	6400 2650 6400 5150
Wire Wire Line
	6400 5150 4850 5150
Wire Wire Line
	4850 5150 4850 3800
Connection ~ 4850 3800
Text Notes 5450 1750 0    79   ~ 0
V_IN_POS = 12 V\nV_IN_NEG = -12 V\nV_IN_AUX = 5 V
Text Notes 2750 2550 0    50   ~ 10
NEGATIVE VOLTAGE REGULATOR:
Text Notes 7500 2400 0    50   ~ 10
DIGITAL POTENTIOMETERS IN SERIES:
Wire Wire Line
	9400 3250 9600 3250
$EndSCHEMATC
